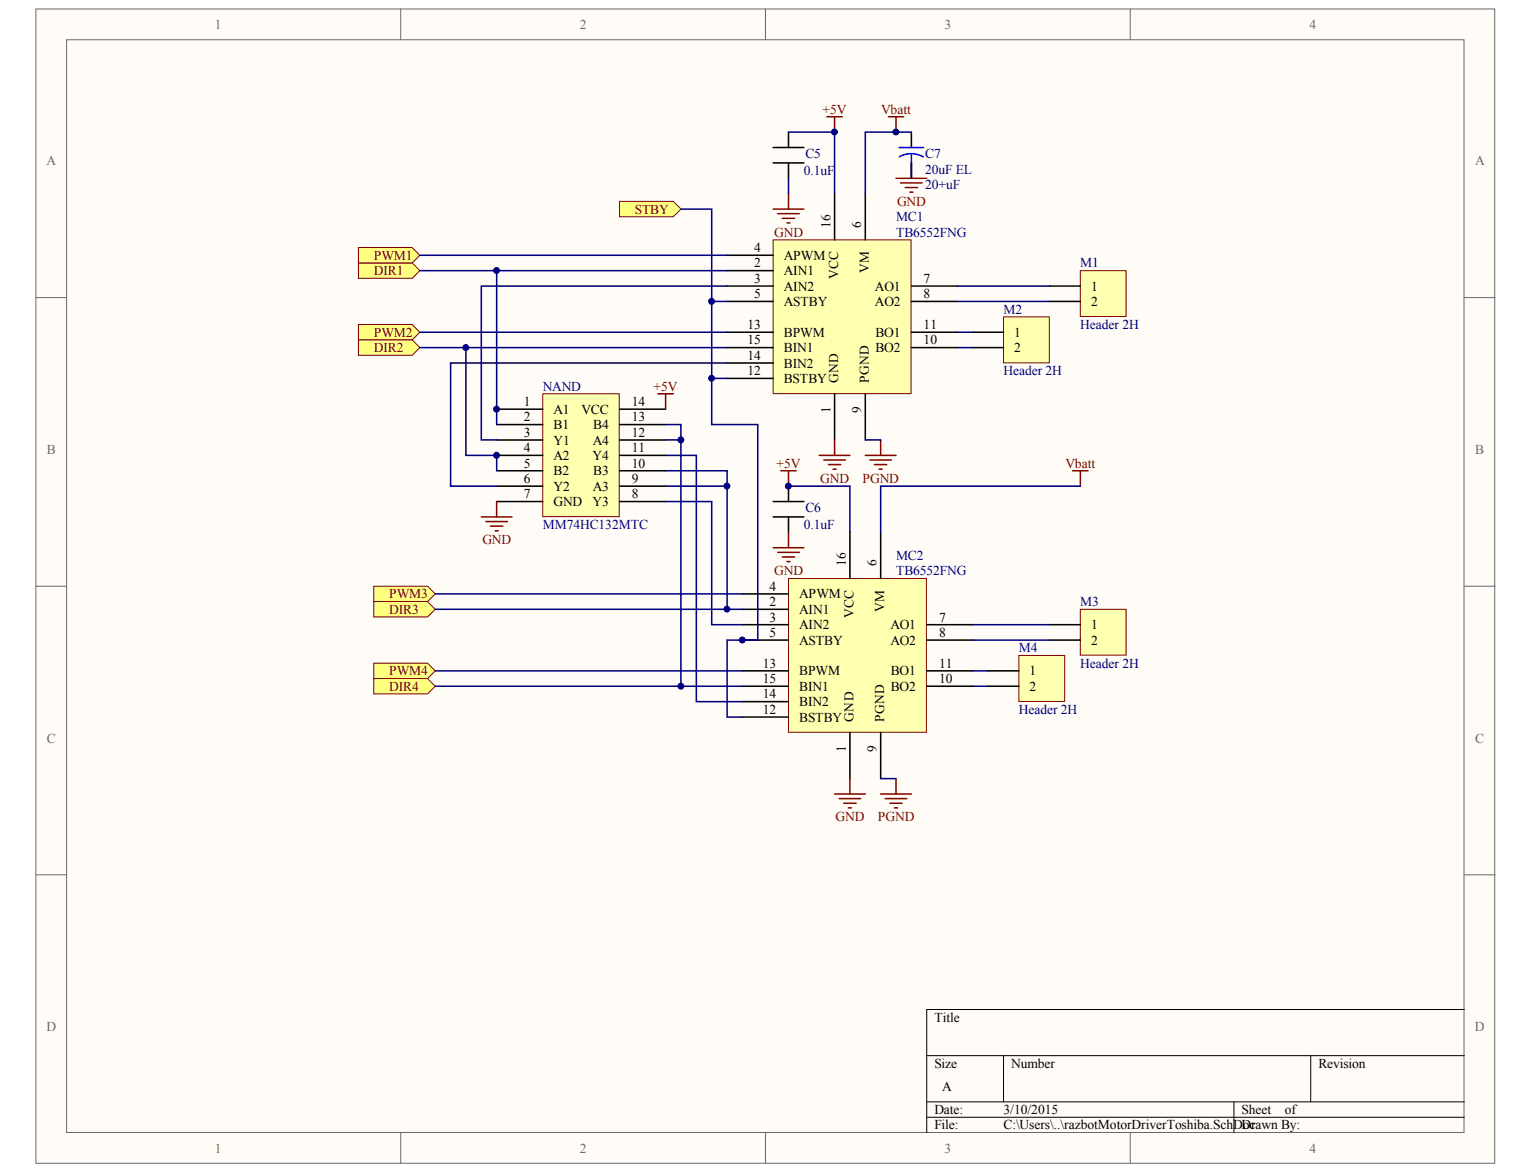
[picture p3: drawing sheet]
<svg xmlns="http://www.w3.org/2000/svg" width="271mm" height="207mm" viewBox="0 0 271 207" stroke-linecap="round" stroke-linejoin="round" font-family="sans-serif">
<g fill="#fffcf8" stroke="#696969" stroke-width=".18">
<path d="M6.3 1.6h257.4v203.6h-257.4z"/>
<path d="M11.7 7h246.5v192.8h-246.5z"/>
</g>
<path d="M70.7 1.6v5.4M135 1.6v5.4M199.4 1.6v5.4M6.3 52.5h5.4M258.3 52.5h5.4M6.3 103.4h5.4M258.3 103.4h5.4M6.3 154.3h5.4M258.3 154.3h5.4M70.7 199.8v5.4M135 199.8v5.4M199.4 199.8v5.4" fill="none" stroke="#696969" stroke-width=".18"/>
<path d="M258.3 178.1h-94.8v21.7M163.5 186.2h94.8M163.5 194.4h94.8M163.5 197.1h94.8M177 186.2v8.2M217.7 194.4v5.4M231.2 186.2v8.2" fill="none" stroke="#000" stroke-width=".18"/>
<path d="M95.7 69.5h13.5v21.6h-13.5z" fill="#ffffb0" stroke="#800000" stroke-width=".18"/>
<g fill="none" stroke="#000" stroke-width=".27">
<path d="M87.6 72.2h8.1M87.6 74.9h8.1M87.6 77.6h8.1M109.3 72.2h8.1M109.3 74.9h8.1M109.3 77.6h8.1M87.6 80.3h8.1M87.6 83h8.1M87.6 85.8h8.1M87.6 88.5h8.1M109.3 80.3h8.1M109.3 83h8.1"/>
<path d="M109.3 85.8h8.1M109.3 88.5h8.1"/>
</g>
<path d="M136.4 42.3h24.3v27.1h-24.3z" fill="#ffffb0" stroke="#800000" stroke-width=".18"/>
<g fill="none" stroke="#000" stroke-width=".27">
<path d="M147.2 34.2v8.1M152.6 34.2v8.1M128.2 47.7h8.2M128.2 50.5h8.2M128.2 45h8.2M128.2 53.2h8.2M128.2 58.6h8.2M160.8 50.5h8.1M160.8 53.2h8.1M160.8 58.6h8.1M128.2 61.3h8.2M128.2 66.7h8.2"/>
<path d="M128.2 64h8.2M147.2 69.5v8.1M152.6 69.5v8.1M160.8 61.3h8.1"/>
</g>
<path d="M139.1 102h24.3v27.2h-24.3z" fill="#ffffb0" stroke="#800000" stroke-width=".18"/>
<g fill="none" stroke="#000" stroke-width=".27">
<path d="M149.9 93.9v8.1M155.3 93.9v8.1M131 107.5h8.1M131 110.2h8.1M131 104.8h8.1M131 112.9h8.1M131 118.3h8.1M163.5 110.2h8.1M163.5 112.9h8.1M163.5 118.3h8.1M131 121h8.1M131 126.5h8.1"/>
<path d="M131 123.8h8.1M149.9 129.2v8.1M155.3 129.2v8.1M163.5 121h8.1"/>
</g>
<g fill="#ffff80" stroke="#800000" stroke-width=".18">
<path d="M63.2 46.4h9.5l1.4 1.3-1.4 1.4h-9.5z" fill-rule="evenodd"/>
<path d="M63.2 43.7h9.5l1.4 1.3-1.4 1.4h-9.5z" fill-rule="evenodd"/>
<path d="M63.2 57.2h9.5l1.4 1.4-1.4 1.4h-9.5z" fill-rule="evenodd"/>
<path d="M63.2 60h9.5l1.4 1.3-1.4 1.4h-9.5z" fill-rule="evenodd"/>
<path d="M65.9 103.4h9.5l1.4 1.4-1.4 1.3h-9.5z" fill-rule="evenodd"/>
<path d="M65.9 106.1h9.5l1.4 1.4-1.4 1.3h-9.5z" fill-rule="evenodd"/>
<path d="M65.9 117h9.5l1.4 1.3-1.4 1.4h-9.5z" fill-rule="evenodd"/>
<path d="M65.9 119.7h9.5l1.4 1.3-1.4 1.4h-9.5z" fill-rule="evenodd"/>
</g>
<g fill="none" stroke="#000080" stroke-width=".27">
<path d="M74.1 47.7h13.5v27.2M74.1 45h54.1M74.1 58.6h54.1M87.6 47.7h40.6M128.2 50.5h-43.3v27.1h2.7M74.1 61.3h8.1v19h5.4v2.7M82.2 61.3h46M117.4 77.6h2.7v43.4M117.4 74.9h2.7v2.7M128.2 64h-48.7v21.8h8.1M117.4 85.8h10.8v21.7M117.4 83h10.8v2.8"/>
<path d="M117.4 88.5h8.1v21.7h5.5M117.4 80.3h5.4v43.5h8.2M76.8 104.8h54.2M76.8 118.3h54.2M76.8 107.5h54.2M76.8 121h54.2"/>
</g>
<path d="M109.3 35.5h9.5l1.3 1.4-1.3 1.3h-9.5z" fill-rule="evenodd" fill="#ffff80" stroke="#800000" stroke-width=".18"/>
<g fill="none" stroke="#000080" stroke-width=".27">
<path d="M120.1 36.9h5.4v16.3h2.7M139.1 23.3h8.1v10.9M160.8 23.3h-8.2v10.9M160.8 28.7v2.7M125.5 53.2v13.5h2.7M168.9 50.5h16.2M168.9 53.2h16.2M168.9 58.6h2.7M125.5 66.7v8.2h8.2v38h-5.5v13.6h2.8M152.6 77.6h2.7M168.9 61.3h2.7M139.1 85.8h10.8v8.1"/>
<path d="M190.6 85.8h-35.3v8.1M171.6 110.2h13.5M171.6 112.9h13.5M171.6 118.3h2.7M155.3 137.3h2.7M171.6 121h2.7"/>
</g>
<g fill="none" stroke="#800000" stroke-width=".27">
<path d="M136.4 36.9h5.4M137.2 37.7h3.8M138 38.5h2.2M138.8 39.3h.6M139.1 34.2v2.7M145.9 20.6h2.7M147.2 20.6v2.7M156.7 20.6h2.7M158 20.6v2.7M158 31.4h5.5M158.9 32.3h3.8M159.7 33.1h2.1"/>
<path d="M160.5 33.9h.5M160.8 28.7v2.7M147.2 77.6v2.7M155.3 77.6v2.7M84.9 91.2h5.4M85.7 92h3.8M86.5 92.8h2.2M87.3 93.6h.6M87.6 88.5v2.7M136.4 96.6h5.4M137.2 97.4h3.8M137.7 83h2.7"/>
<path d="M138 98.2h2.2M138.8 99.1h.6M139.1 83v2.8M139.1 93.9v2.7M144.5 80.3h5.4M145.3 81.1h3.8M146.1 82h2.2M146.9 82.8h.6M152.6 80.3h5.4M153.4 81.1h3.8M154.3 82h2.1M155.1 82.8h.5"/>
<path d="M189.2 83h2.7M190.6 83v2.8M149.9 137.3v2.8M158 137.3v2.8M147.2 140.1h5.4M148 140.9h3.8M148.8 141.7h2.2M149.6 142.5h.6M155.3 140.1h5.5M156.2 140.9h3.7M157 141.7h2.1M157.8 142.5h.5"/>
</g>
<path d="M136.4 28.7h5.4M136.4 26h5.4M139.1 23.3v2.7M139.1 28.7v2.7M160.8 23.3v2.7M160.8 28.7v2.7M136.4 91.2h5.4M136.4 88.5h5.4M139.1 85.8v2.7M139.1 91.2v2.7" fill="none" stroke="#000" stroke-width=".27"/>
<path d="M158.6 26h4.3M160.8 27.1l1.3 .2 .8 .4M160.8 27.1l-1.3 .2-.9 .3M160.8 27.1v1.6" fill="none" stroke="#00f" stroke-width=".27"/>
<path d="M177 55.9h8.1v8.1h-8.1z" fill="#ffffb0" stroke="#800000" stroke-width=".18"/>
<path d="M171.6 58.6h5.4M171.6 61.3h5.4" fill="none" stroke="#000" stroke-width=".27"/>
<path d="M190.6 107.5h8v8.1h-8z" fill="#ffffb0" stroke="#800000" stroke-width=".18"/>
<path d="M185.1 110.2h5.5M185.1 112.9h5.5" fill="none" stroke="#000" stroke-width=".27"/>
<path d="M179.7 115.6h8.1v8.1h-8.1z" fill="#ffffb0" stroke="#800000" stroke-width=".18"/>
<path d="M174.3 118.3h5.4M174.3 121h5.4" fill="none" stroke="#000" stroke-width=".27"/>
<path d="M190.6 47.7h8v8.1h-8z" fill="#ffffb0" stroke="#800000" stroke-width=".18"/>
<path d="M185.1 50.5h5.5M185.1 53.2h5.5" fill="none" stroke="#000" stroke-width=".27"/>
<path d="M139.1 31.4v2.8" fill="none" stroke="#000080" stroke-width=".27"/>
<path d="M116.1 69.5h2.7M117.4 69.5v2.7" fill="none" stroke="#800000" stroke-width=".27"/>
<g fill="#000080" stroke="#000080" stroke-width=".18">
<circle cx="82.2" cy="61.3" r=".52"/>
<circle cx="87.6" cy="80.3" r=".52"/>
<circle cx="87.6" cy="72.2" r=".52"/>
<circle cx="87.6" cy="47.7" r=".52"/>
<circle cx="120.1" cy="121" r=".52"/>
<circle cx="120.1" cy="77.6" r=".52"/>
<circle cx="125.5" cy="66.7" r=".52"/>
<circle cx="125.5" cy="53.2" r=".52"/>
<circle cx="128.2" cy="107.4" r=".52"/>
<circle cx="128.2" cy="85.7" r=".52"/>
<circle cx="130.9" cy="112.9" r=".52"/>
<circle cx="139" cy="85.7" r=".52"/>
<circle cx="147.2" cy="23.3" r=".52"/>
<circle cx="158" cy="23.3" r=".52"/>
</g>
<g font-size="2.4" fill="#696969">
<text x="37.9" y="5.1">1</text>
<text x="102.3" y="5.1">2</text>
<text x="166.6" y="5.1">3</text>
<text x="231" y="5.1">4</text>
<text x="8.2" y="29.2">A</text>
<text x="260.2" y="29.2">A</text>
<text x="8.3" y="80.1">B</text>
<text x="260.2" y="80.1">B</text>
<text x="8.3" y="131">C</text>
<text x="260.2" y="131">C</text>
<text x="8.2" y="181.9">D</text>
<text x="260.2" y="181.9">D</text>
<text x="37.9" y="203.3">1</text>
<text x="102.3" y="203.3">2</text>
<text x="166.6" y="203.3">3</text>
<text x="231" y="203.3">4</text>
</g>
<g font-size="2.4" fill="#800000">
<text x="145.1" y="20">+5V</text>
<text x="155.4" y="20">Vbatt</text>
<text x="112" y="37.7">STBY</text>
<text x="136.6" y="41.7">GND</text>
<text x="158.2" y="36.3">GND</text>
<text x="65.9" y="45.8">PWM1</text>
<text x="65.9" y="48.5">DIR1</text>
<text x="65.9" y="59.4">PWM2</text>
<text x="65.9" y="62.1">DIR2</text>
<text x="115.3" y="68.9">+5V</text>
<text x="137" y="82.5">+5V</text>
<text x="187.9" y="82.5">Vbatt</text>
<text x="144.7" y="85.2">GND</text>
<text x="152.1" y="85.2">PGND</text>
<text x="85.1" y="96">GND</text>
<text x="136.6" y="101.5">GND</text>
<text x="68.6" y="105.6">PWM3</text>
<text x="68.6" y="108.3">DIR3</text>
<text x="68.6" y="119.1">PWM4</text>
<text x="68.6" y="121.8">DIR4</text>
<text x="147.4" y="144.9">GND</text>
<text x="154.9" y="144.9">PGND</text>
</g>
<g font-size="2.4" fill="#000080">
<text x="142.1" y="27.9">C5</text>
<text x="163.2" y="27.9">C7</text>
<text x="141.8" y="30.9">0.1uF</text>
<text x="163.2" y="33.3">20+uF</text>
<text x="163.2" y="30.6">20uF EL</text>
<text x="158" y="39">MC1</text>
<text x="158" y="41.8">TB6552FNG</text>
<text x="190.6" y="47.2">M1</text>
<text x="177" y="55.3">M2</text>
<text x="190.6" y="58">Header 2H</text>
<text x="95.7" y="68.9">NAND</text>
<text x="177" y="66.2">Header 2H</text>
<text x="95.7" y="93.3">MM74HC132MTC</text>
<text x="141.8" y="93.3">0.1uF</text>
<text x="142.1" y="90.4">C6</text>
<text x="158" y="98.8">MC2</text>
<text x="158" y="101.5">TB6552FNG</text>
<text x="190.6" y="106.9">M3</text>
<text x="179.7" y="115.1">M4</text>
<text x="190.6" y="117.8">Header 2H</text>
<text x="179.7" y="125.9">Header 2H</text>
</g>
<g font-size="2.4">
<text x="146.5" y="40.1" transform="rotate(-90 146.5 40.1)">16</text>
<text x="151.9" y="40.1" transform="rotate(-90 151.9 40.1)">6</text>
<text x="133" y="47.2">2</text>
<text x="133" y="44.5">4</text>
<text x="138.3" y="45.8">APWM</text>
<text x="133" y="49.9">3</text>
<text x="133" y="52.6">5</text>
<text x="138.3" y="48.5">AIN1</text>
<text x="138.3" y="51.3">AIN2</text>
<text x="138.3" y="54">ASTBY</text>
<text x="147.9" y="49.3" transform="rotate(-90 147.9 49.3)">VCC</text>
<text x="153.3" y="48.2" transform="rotate(-90 153.3 48.2)">VM</text>
<text x="154.3" y="51.3">AO1</text>
<text x="154.3" y="54">AO2</text>
<text x="162.9" y="49.9">7</text>
<text x="162.9" y="52.6">8</text>
<text x="192.5" y="51.3">1</text>
<text x="192.5" y="54">2</text>
<text x="131.8" y="58">13</text>
<text x="138.3" y="59.4">BPWM</text>
<text x="154.4" y="59.4">BO1</text>
<text x="162.9" y="58">11</text>
<text x="178.9" y="59.4">1</text>
<text x="131.8" y="63.5">14</text>
<text x="131.8" y="60.8">15</text>
<text x="138.3" y="64.8">BIN2</text>
<text x="138.3" y="62.1">BIN1</text>
<text x="154.4" y="62.1">BO2</text>
<text x="162.9" y="60.8">10</text>
<text x="178.9" y="62.1">2</text>
<text x="92.4" y="71.6">1</text>
<text x="111.4" y="71.6">14</text>
<text x="131.8" y="66.2">12</text>
<text x="138.3" y="67.5">BSTBY</text>
<text x="147.9" y="67.6" transform="rotate(-90 147.9 67.6)">GND</text>
<text x="153.3" y="67.6" transform="rotate(-90 153.3 67.6)">PGND</text>
<text x="92.4" y="74.3">2</text>
<text x="92.4" y="77">3</text>
<text x="97.6" y="73">A1</text>
<text x="97.6" y="75.7">B1</text>
<text x="102.6" y="73">VCC</text>
<text x="104.6" y="75.7">B4</text>
<text x="111.4" y="77">12</text>
<text x="111.4" y="74.3">13</text>
<text x="146.5" y="72.9" transform="rotate(-90 146.5 72.9)">1</text>
<text x="151.9" y="72.9" transform="rotate(-90 151.9 72.9)">9</text>
<text x="92.4" y="79.8">4</text>
<text x="92.4" y="82.5">5</text>
<text x="97.6" y="78.4">Y1</text>
<text x="97.6" y="81.1">A2</text>
<text x="97.6" y="83.8">B2</text>
<text x="104.5" y="81.1">Y4</text>
<text x="104.6" y="78.4">A4</text>
<text x="104.6" y="83.8">B3</text>
<text x="111.4" y="82.5">10</text>
<text x="111.4" y="79.8">11</text>
<text x="92.4" y="85.2">6</text>
<text x="92.4" y="87.9">7</text>
<text x="97.6" y="86.6">Y2</text>
<text x="97.6" y="89.3">GND</text>
<text x="104.5" y="89.3">Y3</text>
<text x="104.6" y="86.6">A3</text>
<text x="111.4" y="87.9">8</text>
<text x="111.4" y="85.2">9</text>
<text x="149.2" y="99.9" transform="rotate(-90 149.2 99.9)">16</text>
<text x="154.6" y="99.9" transform="rotate(-90 154.6 99.9)">6</text>
<text x="135.7" y="106.9">2</text>
<text x="135.7" y="104.2">4</text>
<text x="141" y="105.6">APWM</text>
<text x="156" y="107.9" transform="rotate(-90 156 107.9)">VM</text>
<text x="135.7" y="109.6">3</text>
<text x="135.7" y="112.3">5</text>
<text x="141" y="108.3">AIN1</text>
<text x="141" y="111">AIN2</text>
<text x="141" y="113.7">ASTBY</text>
<text x="150.6" y="109" transform="rotate(-90 150.6 109)">VCC</text>
<text x="157" y="111">AO1</text>
<text x="157" y="113.7">AO2</text>
<text x="165.6" y="109.6">7</text>
<text x="165.6" y="112.3">8</text>
<text x="192.5" y="111">1</text>
<text x="192.5" y="113.7">2</text>
<text x="134.6" y="117.8">13</text>
<text x="141" y="119.1">BPWM</text>
<text x="157.1" y="119.1">BO1</text>
<text x="165.6" y="117.8">11</text>
<text x="181.6" y="119.1">1</text>
<text x="134.6" y="125.9">12</text>
<text x="134.6" y="123.2">14</text>
<text x="134.6" y="120.5">15</text>
<text x="141" y="124.6">BIN2</text>
<text x="141" y="121.8">BIN1</text>
<text x="157.1" y="121.8">BO2</text>
<text x="165.6" y="120.5">10</text>
<text x="181.6" y="121.8">2</text>
<text x="141" y="127.3">BSTBY</text>
<text x="150.6" y="127.3" transform="rotate(-90 150.6 127.3)">GND</text>
<text x="156" y="127.3" transform="rotate(-90 156 127.3)">PGND</text>
<text x="149.2" y="132.6" transform="rotate(-90 149.2 132.6)">1</text>
<text x="154.6" y="132.6" transform="rotate(-90 154.6 132.6)">9</text>
<text x="164.8" y="180.2">Title</text>
<text x="164.8" y="188.3">Size</text>
<text x="178.4" y="188.3">Number</text>
<text x="232.6" y="188.3">Revision</text>
<text x="164.8" y="196.5">Date:</text>
<text x="166.2" y="192.4">A</text>
<text x="177" y="196.5">3/10/2015</text>
<text x="219" y="196.5">Sheet</text>
<text x="226.6" y="196.5">of</text>
<text x="164.8" y="199.2">File:</text>
<text x="177" y="199.2">C:\Users\..\razbotMotorDriverToshiba.SchDDrawn By:</text>
<text x="219.2" y="199.2">oc</text>
</g>
</svg>
